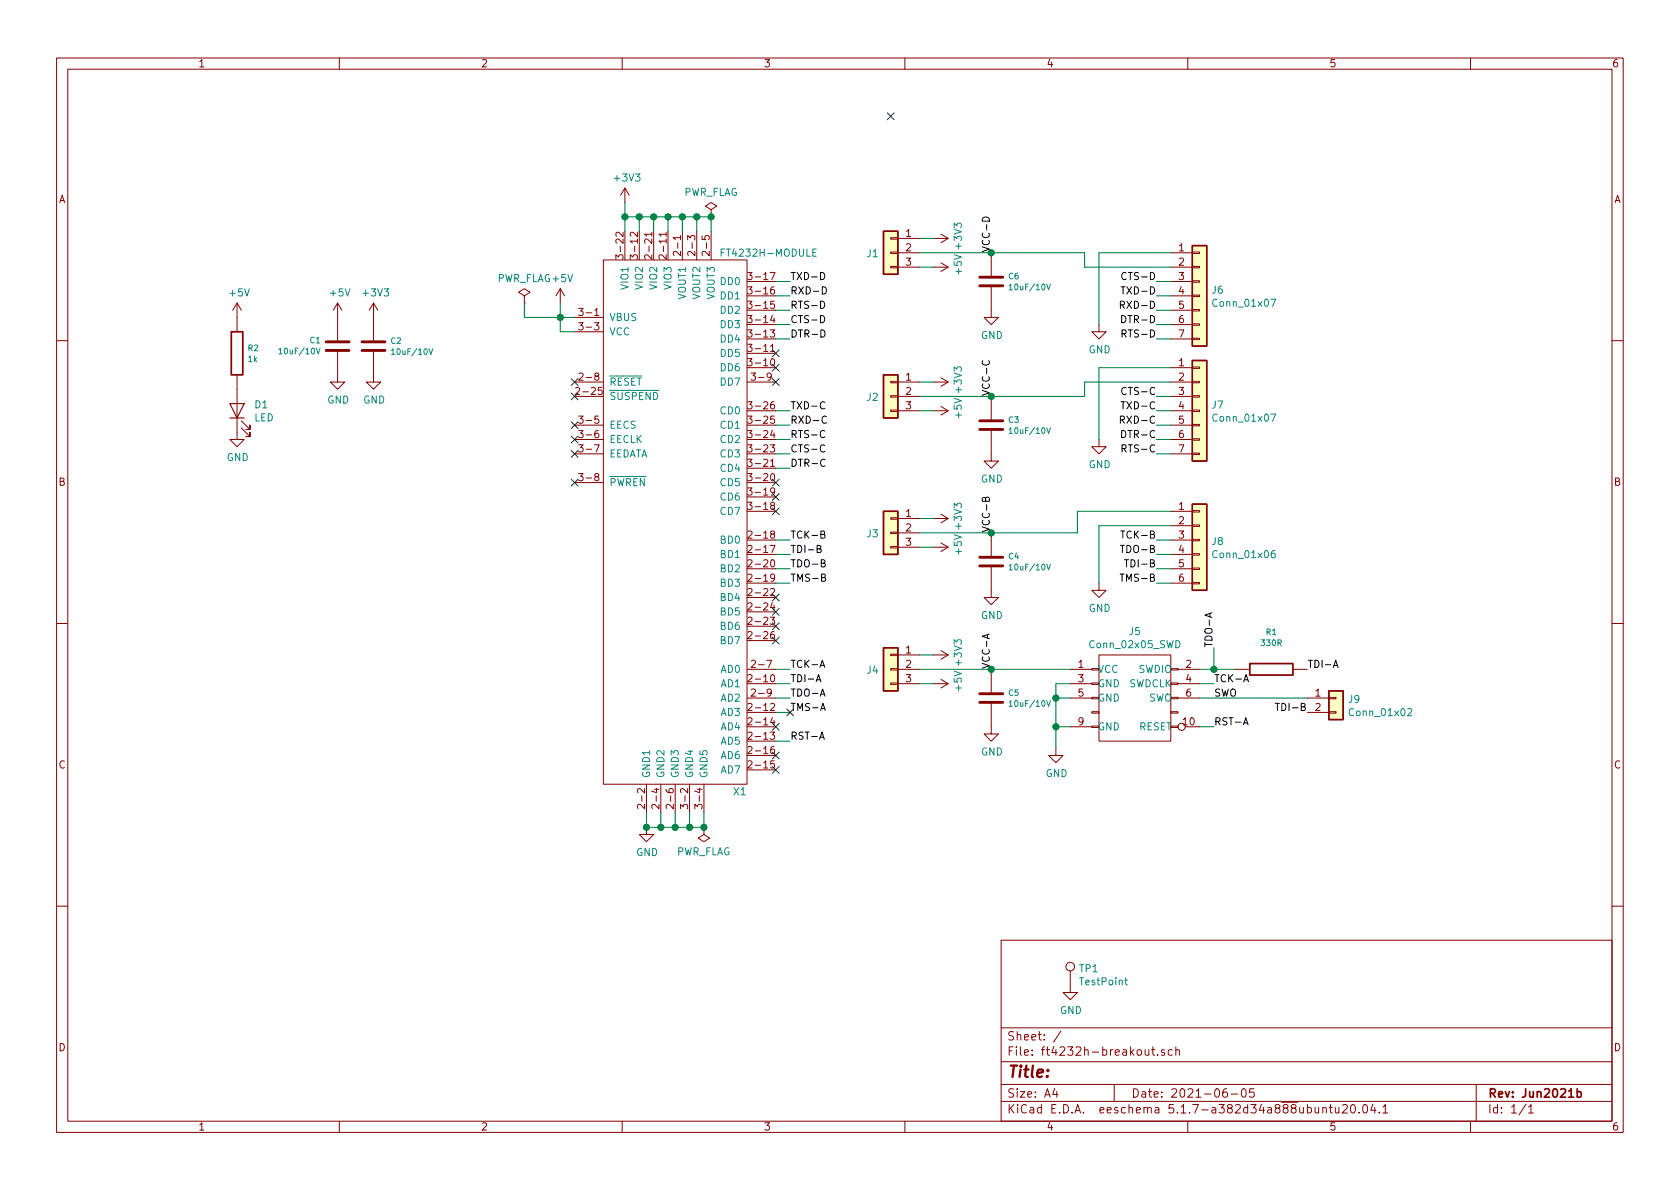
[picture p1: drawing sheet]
EESchema Schematic File Version 4
EELAYER 30 0
EELAYER END
$Descr A4 11693 8268
encoding utf-8
Sheet 1 1
Title ""
Date "2021-06-05"
Rev "Jun2021b"
Comp ""
Comment1 ""
Comment2 ""
Comment3 ""
Comment4 ""
$EndDescr
$Comp
L tom-modules:FT4232H-MODULE X1
U 1 1
P 4700 3650
F 0 "X1" H 5150 1800 50  0000 C CNN
F 1 "FT4232H-MODULE" H 5350 5550 50  0000 C CNN
F 2 "tom-modules:FT4232H-MODULE" H 4700 3650 50  0001 C CNN
F 3 "" H 4700 3650 50  0001 C CNN
	1    4700 3650
	1    0    0    -1  
$EndComp
NoConn ~ 4000 2650
NoConn ~ 4000 2750
NoConn ~ 4000 2950
NoConn ~ 4000 3050
NoConn ~ 4000 3150
NoConn ~ 4000 3350
Wire Wire Line
	4000 2200 3900 2200
Wire Wire Line
	3900 2200 3900 2300
Wire Wire Line
	3900 2300 4000 2300
$Comp
L power:+5V #PWR0101
U 1 1
P 3900 2100
F 0 "#PWR0101" H 3900 1950 50  0001 C CNN
F 1 "+5V" H 3915 2273 50  0000 C CNN
F 2 "" H 3900 2100 50  0001 C CNN
F 3 "" H 3900 2100 50  0001 C CNN
	1    3900 2100
	1    0    0    -1  
$EndComp
Wire Wire Line
	3900 2100 3900 2200
Connection ~ 3900 2200
Wire Wire Line
	4350 1600 4350 1500
Wire Wire Line
	4350 1500 4450 1500
Wire Wire Line
	4950 1500 4950 1600
Wire Wire Line
	4850 1600 4850 1500
Connection ~ 4850 1500
Wire Wire Line
	4850 1500 4950 1500
Wire Wire Line
	4750 1600 4750 1500
Connection ~ 4750 1500
Wire Wire Line
	4750 1500 4850 1500
Wire Wire Line
	4650 1600 4650 1500
Connection ~ 4650 1500
Wire Wire Line
	4650 1500 4750 1500
Wire Wire Line
	4550 1600 4550 1500
Connection ~ 4550 1500
Wire Wire Line
	4550 1500 4650 1500
Wire Wire Line
	4450 1600 4450 1500
Connection ~ 4450 1500
Wire Wire Line
	4450 1500 4550 1500
$Comp
L power:+3V3 #PWR0102
U 1 1
P 4350 1400
F 0 "#PWR0102" H 4350 1250 50  0001 C CNN
F 1 "+3V3" H 4365 1573 50  0000 C CNN
F 2 "" H 4350 1400 50  0001 C CNN
F 3 "" H 4350 1400 50  0001 C CNN
	1    4350 1400
	1    0    0    -1  
$EndComp
Wire Wire Line
	4350 1400 4350 1500
Connection ~ 4350 1500
$Comp
L power:GND #PWR0103
U 1 1
P 4500 5750
F 0 "#PWR0103" H 4500 5500 50  0001 C CNN
F 1 "GND" H 4505 5577 50  0000 C CNN
F 2 "" H 4500 5750 50  0001 C CNN
F 3 "" H 4500 5750 50  0001 C CNN
	1    4500 5750
	1    0    0    -1  
$EndComp
Wire Wire Line
	4500 5650 4500 5750
Wire Wire Line
	4900 5650 4900 5750
Connection ~ 4500 5750
Wire Wire Line
	4600 5650 4600 5750
Connection ~ 4600 5750
Wire Wire Line
	4600 5750 4500 5750
Wire Wire Line
	4700 5650 4700 5750
Connection ~ 4700 5750
Wire Wire Line
	4700 5750 4600 5750
Wire Wire Line
	4900 5750 4800 5750
Wire Wire Line
	4800 5650 4800 5750
Connection ~ 4800 5750
Wire Wire Line
	4800 5750 4700 5750
Text Label 5500 2850 0    50   ~ 0
TXD-C
Text Label 5500 2950 0    50   ~ 0
RXD-C
Text Label 5500 3050 0    50   ~ 0
RTS-C
Text Label 5500 3150 0    50   ~ 0
CTS-C
Text Label 5500 3250 0    50   ~ 0
DTR-C
Wire Wire Line
	5400 2850 5500 2850
Wire Wire Line
	5500 2950 5400 2950
Wire Wire Line
	5400 3050 5500 3050
Wire Wire Line
	5500 3150 5400 3150
Wire Wire Line
	5400 3250 5500 3250
Text Label 5500 3750 0    50   ~ 0
TCK-B
Text Label 5500 3850 0    50   ~ 0
TDI-B
Text Label 5500 3950 0    50   ~ 0
TDO-B
Text Label 5500 4050 0    50   ~ 0
TMS-B
Wire Wire Line
	5400 3750 5500 3750
Wire Wire Line
	5500 3850 5400 3850
Wire Wire Line
	5400 3950 5500 3950
Wire Wire Line
	5500 4050 5400 4050
Text Label 5500 1950 0    50   ~ 0
TXD-D
Text Label 5500 2050 0    50   ~ 0
RXD-D
Text Label 5500 2150 0    50   ~ 0
RTS-D
Text Label 5500 2350 0    50   ~ 0
DTR-D
Wire Wire Line
	5400 1950 5500 1950
Wire Wire Line
	5500 2050 5400 2050
Wire Wire Line
	5400 2150 5500 2150
Wire Wire Line
	5500 2250 5400 2250
Wire Wire Line
	5400 2350 5500 2350
Text Label 5500 2250 0    50   ~ 0
CTS-D
Text Label 5500 4650 0    50   ~ 0
TCK-A
Text Label 5500 4750 0    50   ~ 0
TDI-A
Text Label 5500 4850 0    50   ~ 0
TDO-A
Text Label 5500 4950 0    50   ~ 0
TMS-A
Wire Wire Line
	5400 4650 5500 4650
Wire Wire Line
	5500 4750 5400 4750
Wire Wire Line
	5400 4850 5500 4850
Wire Wire Line
	5500 4950 5400 4950
$Comp
L ft4232h-breakout:Conn_02x05_SWD J5
U 1 1
P 7900 4850
F 0 "J5" H 7900 5315 50  0000 C CNN
F 1 "Conn_02x05_SWD" H 7900 5224 50  0000 C CNN
F 2 "tom-connectors:PinHeader_2x05_P1.27mm_Vertical_SMD" H 7650 4850 50  0001 C CNN
F 3 "~" H 7650 4850 50  0001 C CNN
	1    7900 4850
	1    0    0    -1  
$EndComp
Text Label 6900 4650 1    50   ~ 0
VCC-A
Wire Wire Line
	7450 4750 7350 4750
Wire Wire Line
	7450 5050 7350 5050
Connection ~ 7350 5050
Wire Wire Line
	7350 5050 7350 5200
Wire Wire Line
	7350 4750 7350 4850
Wire Wire Line
	7450 4850 7350 4850
Connection ~ 7350 4850
Wire Wire Line
	7350 4850 7350 5050
$Comp
L power:GND #PWR0104
U 1 1
P 7350 5200
F 0 "#PWR0104" H 7350 4950 50  0001 C CNN
F 1 "GND" H 7355 5027 50  0000 C CNN
F 2 "" H 7350 5200 50  0001 C CNN
F 3 "" H 7350 5200 50  0001 C CNN
	1    7350 5200
	1    0    0    -1  
$EndComp
Text Label 8450 4750 0    50   ~ 0
TCK-A
Text Label 8450 4500 1    50   ~ 0
TDO-A
Text Label 5500 5150 0    50   ~ 0
RST-A
Wire Wire Line
	5400 5150 5500 5150
Text Label 8450 5050 0    50   ~ 0
RST-A
Wire Wire Line
	8350 4750 8450 4750
Wire Wire Line
	8350 5050 8450 5050
Wire Wire Line
	8350 4650 8450 4650
Text Label 9100 4650 0    50   ~ 0
TDI-A
$Comp
L ft4232h-breakout:Conn_01x07 J6
U 1 1
P 8350 2050
F 0 "J6" H 8430 2092 50  0000 L CNN
F 1 "Conn_01x07" H 8430 2001 50  0000 L CNN
F 2 "tom-connectors:PinHeader_1x07_P2.54mm_Horizontal" H 8350 2050 50  0001 C CNN
F 3 "~" H 8350 2050 50  0001 C CNN
	1    8350 2050
	1    0    0    -1  
$EndComp
$Comp
L ft4232h-breakout:Conn_01x07 J7
U 1 1
P 8350 2850
F 0 "J7" H 8430 2892 50  0000 L CNN
F 1 "Conn_01x07" H 8430 2801 50  0000 L CNN
F 2 "tom-connectors:PinHeader_1x07_P2.54mm_Horizontal" H 8350 2850 50  0001 C CNN
F 3 "~" H 8350 2850 50  0001 C CNN
	1    8350 2850
	1    0    0    -1  
$EndComp
Text Label 8050 2350 2    50   ~ 0
RTS-D
Text Label 8050 2250 2    50   ~ 0
DTR-D
Text Label 8050 2150 2    50   ~ 0
RXD-D
Text Label 8050 2050 2    50   ~ 0
TXD-D
Text Label 8050 1950 2    50   ~ 0
CTS-D
$Comp
L power:GND #PWR0105
U 1 1
P 7650 2250
F 0 "#PWR0105" H 7650 2000 50  0001 C CNN
F 1 "GND" H 7655 2077 50  0000 C CNN
F 2 "" H 7650 2250 50  0001 C CNN
F 3 "" H 7650 2250 50  0001 C CNN
	1    7650 2250
	1    0    0    -1  
$EndComp
Wire Wire Line
	8150 1950 8050 1950
Wire Wire Line
	8050 2050 8150 2050
Wire Wire Line
	8150 2150 8050 2150
Wire Wire Line
	8050 2250 8150 2250
Wire Wire Line
	8150 2350 8050 2350
Text Label 8050 3150 2    50   ~ 0
RTS-C
Text Label 8050 3050 2    50   ~ 0
DTR-C
Text Label 8050 2950 2    50   ~ 0
RXD-C
Text Label 8050 2850 2    50   ~ 0
TXD-C
Text Label 8050 2750 2    50   ~ 0
CTS-C
$Comp
L power:GND #PWR0106
U 1 1
P 7650 4050
F 0 "#PWR0106" H 7650 3800 50  0001 C CNN
F 1 "GND" H 7655 3877 50  0000 C CNN
F 2 "" H 7650 4050 50  0001 C CNN
F 3 "" H 7650 4050 50  0001 C CNN
	1    7650 4050
	1    0    0    -1  
$EndComp
Wire Wire Line
	8150 2750 8050 2750
Wire Wire Line
	8050 2850 8150 2850
Wire Wire Line
	8150 2950 8050 2950
Wire Wire Line
	8050 3050 8150 3050
Wire Wire Line
	8150 3150 8050 3150
Wire Wire Line
	8150 1750 7650 1750
Wire Wire Line
	7650 1750 7650 2250
NoConn ~ 5400 2450
NoConn ~ 5400 2550
NoConn ~ 5400 2650
NoConn ~ 5400 3350
NoConn ~ 5400 3450
NoConn ~ 5400 3550
NoConn ~ 5400 4150
NoConn ~ 5400 4250
NoConn ~ 5400 4350
NoConn ~ 5400 4450
$Comp
L ft4232h-breakout:Conn_01x06 J8
U 1 1
P 8350 3750
F 0 "J8" H 8430 3742 50  0000 L CNN
F 1 "Conn_01x06" H 8430 3651 50  0000 L CNN
F 2 "tom-connectors:PinHeader_1x06_P2.54mm_Horizontal" H 8350 3750 50  0001 C CNN
F 3 "~" H 8350 3750 50  0001 C CNN
	1    8350 3750
	1    0    0    -1  
$EndComp
Wire Wire Line
	8150 3650 7650 3650
Wire Wire Line
	7650 3650 7650 4050
Text Label 8050 3750 2    50   ~ 0
TCK-B
Text Label 8050 3850 2    50   ~ 0
TDO-B
Text Label 8050 3950 2    50   ~ 0
TDI-B
Text Label 8050 4050 2    50   ~ 0
TMS-B
Wire Wire Line
	8050 3750 8150 3750
Wire Wire Line
	8150 3850 8050 3850
Wire Wire Line
	8050 3950 8150 3950
Wire Wire Line
	8150 4050 8050 4050
NoConn ~ 5400 5050
NoConn ~ 5400 5250
NoConn ~ 5400 5350
$Comp
L ft4232h-breakout:C C6
U 1 1
P 6900 1950
F 0 "C6" H 7015 1988 40  0000 L CNN
F 1 "10uF/10V" H 7015 1912 40  0000 L CNN
F 2 "tom-passives:C_0805_2012Metric" H 6938 1800 30  0001 C CNN
F 3 "" H 6900 1950 60  0001 C CNN
F 4 "DNP" H 7015 1874 40  0001 L CNN "LCSC"
	1    6900 1950
	1    0    0    -1  
$EndComp
Text Label 6900 1750 1    50   ~ 0
VCC-D
$Comp
L power:GND #PWR0107
U 1 1
P 6900 2150
F 0 "#PWR0107" H 6900 1900 50  0001 C CNN
F 1 "GND" H 6905 1977 50  0000 C CNN
F 2 "" H 6900 2150 50  0001 C CNN
F 3 "" H 6900 2150 50  0001 C CNN
	1    6900 2150
	1    0    0    -1  
$EndComp
$Comp
L ft4232h-breakout:C C3
U 1 1
P 6900 2950
F 0 "C3" H 7015 2988 40  0000 L CNN
F 1 "10uF/10V" H 7015 2912 40  0000 L CNN
F 2 "tom-passives:C_0805_2012Metric" H 6938 2800 30  0001 C CNN
F 3 "" H 6900 2950 60  0001 C CNN
F 4 "DNP" H 7015 2874 40  0001 L CNN "LCSC"
	1    6900 2950
	1    0    0    -1  
$EndComp
$Comp
L power:GND #PWR0108
U 1 1
P 6900 3150
F 0 "#PWR0108" H 6900 2900 50  0001 C CNN
F 1 "GND" H 6905 2977 50  0000 C CNN
F 2 "" H 6900 3150 50  0001 C CNN
F 3 "" H 6900 3150 50  0001 C CNN
	1    6900 3150
	1    0    0    -1  
$EndComp
$Comp
L ft4232h-breakout:C C4
U 1 1
P 6900 3900
F 0 "C4" H 7015 3938 40  0000 L CNN
F 1 "10uF/10V" H 7015 3862 40  0000 L CNN
F 2 "tom-passives:C_0805_2012Metric" H 6938 3750 30  0001 C CNN
F 3 "" H 6900 3900 60  0001 C CNN
F 4 "DNP" H 7015 3824 40  0001 L CNN "LCSC"
	1    6900 3900
	1    0    0    -1  
$EndComp
$Comp
L power:GND #PWR0109
U 1 1
P 6900 4100
F 0 "#PWR0109" H 6900 3850 50  0001 C CNN
F 1 "GND" H 6905 3927 50  0000 C CNN
F 2 "" H 6900 4100 50  0001 C CNN
F 3 "" H 6900 4100 50  0001 C CNN
	1    6900 4100
	1    0    0    -1  
$EndComp
$Comp
L ft4232h-breakout:C C5
U 1 1
P 6900 4850
F 0 "C5" H 7015 4888 40  0000 L CNN
F 1 "10uF/10V" H 7015 4812 40  0000 L CNN
F 2 "tom-passives:C_0805_2012Metric" H 6938 4700 30  0001 C CNN
F 3 "" H 6900 4850 60  0001 C CNN
F 4 "DNP" H 7015 4774 40  0001 L CNN "LCSC"
	1    6900 4850
	1    0    0    -1  
$EndComp
$Comp
L power:GND #PWR0110
U 1 1
P 6900 5050
F 0 "#PWR0110" H 6900 4800 50  0001 C CNN
F 1 "GND" H 6905 4877 50  0000 C CNN
F 2 "" H 6900 5050 50  0001 C CNN
F 3 "" H 6900 5050 50  0001 C CNN
	1    6900 5050
	1    0    0    -1  
$EndComp
$Comp
L power:GND #PWR0111
U 1 1
P 7650 3050
F 0 "#PWR0111" H 7650 2800 50  0001 C CNN
F 1 "GND" H 7655 2877 50  0000 C CNN
F 2 "" H 7650 3050 50  0001 C CNN
F 3 "" H 7650 3050 50  0001 C CNN
	1    7650 3050
	1    0    0    -1  
$EndComp
Wire Wire Line
	8150 2550 7650 2550
Wire Wire Line
	7650 2550 7650 3050
Text Label 6900 2750 1    50   ~ 0
VCC-C
Text Label 6900 3700 1    50   ~ 0
VCC-B
$Comp
L ft4232h-breakout:Conn_01x03 J1
U 1 1
P 6200 1750
F 0 "J1" H 6280 1746 50  0000 L CNN
F 1 "Conn_01x03" H 6280 1701 50  0001 L CNN
F 2 "tom-connectors:PinHeader_1x03_P2.54mm_Vertical" H 6200 1750 50  0001 C CNN
F 3 "~" H 6200 1750 50  0001 C CNN
	1    6200 1750
	-1   0    0    -1  
$EndComp
$Comp
L power:+3V3 #PWR0112
U 1 1
P 6500 1650
F 0 "#PWR0112" H 6500 1500 50  0001 C CNN
F 1 "+3V3" H 6515 1823 50  0000 C CNN
F 2 "" H 6500 1650 50  0001 C CNN
F 3 "" H 6500 1650 50  0001 C CNN
	1    6500 1650
	0    1    -1   0   
$EndComp
$Comp
L power:+5V #PWR0113
U 1 1
P 6500 1850
F 0 "#PWR0113" H 6500 1700 50  0001 C CNN
F 1 "+5V" H 6515 2023 50  0000 C CNN
F 2 "" H 6500 1850 50  0001 C CNN
F 3 "" H 6500 1850 50  0001 C CNN
	1    6500 1850
	0    1    -1   0   
$EndComp
Wire Wire Line
	6500 1650 6400 1650
Wire Wire Line
	6400 1850 6500 1850
$Comp
L ft4232h-breakout:Conn_01x03 J2
U 1 1
P 6200 2750
F 0 "J2" H 6280 2746 50  0000 L CNN
F 1 "Conn_01x03" H 6280 2701 50  0001 L CNN
F 2 "tom-connectors:PinHeader_1x03_P2.54mm_Vertical" H 6200 2750 50  0001 C CNN
F 3 "~" H 6200 2750 50  0001 C CNN
	1    6200 2750
	-1   0    0    -1  
$EndComp
$Comp
L power:+3V3 #PWR0114
U 1 1
P 6500 2650
F 0 "#PWR0114" H 6500 2500 50  0001 C CNN
F 1 "+3V3" H 6515 2823 50  0000 C CNN
F 2 "" H 6500 2650 50  0001 C CNN
F 3 "" H 6500 2650 50  0001 C CNN
	1    6500 2650
	0    1    -1   0   
$EndComp
$Comp
L power:+5V #PWR0115
U 1 1
P 6500 2850
F 0 "#PWR0115" H 6500 2700 50  0001 C CNN
F 1 "+5V" H 6515 3023 50  0000 C CNN
F 2 "" H 6500 2850 50  0001 C CNN
F 3 "" H 6500 2850 50  0001 C CNN
	1    6500 2850
	0    1    -1   0   
$EndComp
Wire Wire Line
	6500 2650 6400 2650
Wire Wire Line
	6400 2850 6500 2850
$Comp
L ft4232h-breakout:Conn_01x03 J3
U 1 1
P 6200 3700
F 0 "J3" H 6280 3696 50  0000 L CNN
F 1 "Conn_01x03" H 6280 3651 50  0001 L CNN
F 2 "tom-connectors:PinHeader_1x03_P2.54mm_Vertical" H 6200 3700 50  0001 C CNN
F 3 "~" H 6200 3700 50  0001 C CNN
	1    6200 3700
	-1   0    0    -1  
$EndComp
$Comp
L power:+3V3 #PWR0116
U 1 1
P 6500 3600
F 0 "#PWR0116" H 6500 3450 50  0001 C CNN
F 1 "+3V3" H 6515 3773 50  0000 C CNN
F 2 "" H 6500 3600 50  0001 C CNN
F 3 "" H 6500 3600 50  0001 C CNN
	1    6500 3600
	0    1    -1   0   
$EndComp
$Comp
L power:+5V #PWR0117
U 1 1
P 6500 3800
F 0 "#PWR0117" H 6500 3650 50  0001 C CNN
F 1 "+5V" H 6515 3973 50  0000 C CNN
F 2 "" H 6500 3800 50  0001 C CNN
F 3 "" H 6500 3800 50  0001 C CNN
	1    6500 3800
	0    1    -1   0   
$EndComp
Wire Wire Line
	6500 3600 6400 3600
Wire Wire Line
	6400 3800 6500 3800
$Comp
L ft4232h-breakout:Conn_01x03 J4
U 1 1
P 6200 4650
F 0 "J4" H 6280 4646 50  0000 L CNN
F 1 "Conn_01x03" H 6280 4601 50  0001 L CNN
F 2 "tom-connectors:PinHeader_1x03_P2.54mm_Vertical" H 6200 4650 50  0001 C CNN
F 3 "~" H 6200 4650 50  0001 C CNN
	1    6200 4650
	-1   0    0    -1  
$EndComp
$Comp
L power:+3V3 #PWR0118
U 1 1
P 6500 4550
F 0 "#PWR0118" H 6500 4400 50  0001 C CNN
F 1 "+3V3" H 6515 4723 50  0000 C CNN
F 2 "" H 6500 4550 50  0001 C CNN
F 3 "" H 6500 4550 50  0001 C CNN
	1    6500 4550
	0    1    -1   0   
$EndComp
$Comp
L power:+5V #PWR0119
U 1 1
P 6500 4750
F 0 "#PWR0119" H 6500 4600 50  0001 C CNN
F 1 "+5V" H 6515 4923 50  0000 C CNN
F 2 "" H 6500 4750 50  0001 C CNN
F 3 "" H 6500 4750 50  0001 C CNN
	1    6500 4750
	0    1    -1   0   
$EndComp
Wire Wire Line
	6500 4550 6400 4550
Wire Wire Line
	6400 4750 6500 4750
Wire Wire Line
	6400 4650 6900 4650
Wire Wire Line
	6900 4650 7450 4650
Connection ~ 6900 4650
Wire Wire Line
	6400 3700 6900 3700
Wire Wire Line
	6900 3700 7500 3700
Wire Wire Line
	7500 3700 7500 3550
Wire Wire Line
	7500 3550 8150 3550
Connection ~ 6900 3700
Wire Wire Line
	6400 2750 6900 2750
Wire Wire Line
	7550 2650 7550 2750
Wire Wire Line
	7550 2750 6900 2750
Wire Wire Line
	7550 2650 8150 2650
Connection ~ 6900 2750
Wire Wire Line
	6400 1750 6900 1750
Wire Wire Line
	6900 1750 7550 1750
Wire Wire Line
	7550 1750 7550 1850
Wire Wire Line
	7550 1850 8150 1850
Connection ~ 6900 1750
$Comp
L ft4232h-breakout:C C2
U 1 1
P 2600 2400
F 0 "C2" H 2715 2438 40  0000 L CNN
F 1 "10uF/10V" H 2715 2362 40  0000 L CNN
F 2 "tom-passives:C_0805_2012Metric" H 2638 2250 30  0001 C CNN
F 3 "" H 2600 2400 60  0001 C CNN
F 4 "DNP" H 2715 2324 40  0001 L CNN "LCSC"
	1    2600 2400
	1    0    0    -1  
$EndComp
$Comp
L ft4232h-breakout:C C1
U 1 1
P 2350 2400
F 0 "C1" H 2236 2362 40  0000 R CNN
F 1 "10uF/10V" H 2236 2438 40  0000 R CNN
F 2 "tom-passives:C_0805_2012Metric" H 2388 2250 30  0001 C CNN
F 3 "" H 2350 2400 60  0001 C CNN
F 4 "DNP" H 2465 2324 40  0001 L CNN "LCSC"
	1    2350 2400
	1    0    0    1   
$EndComp
$Comp
L power:+5V #PWR0120
U 1 1
P 2350 2200
F 0 "#PWR0120" H 2350 2050 50  0001 C CNN
F 1 "+5V" H 2365 2373 50  0000 C CNN
F 2 "" H 2350 2200 50  0001 C CNN
F 3 "" H 2350 2200 50  0001 C CNN
	1    2350 2200
	1    0    0    -1  
$EndComp
$Comp
L power:+3V3 #PWR0121
U 1 1
P 2600 2200
F 0 "#PWR0121" H 2600 2050 50  0001 C CNN
F 1 "+3V3" H 2615 2373 50  0000 C CNN
F 2 "" H 2600 2200 50  0001 C CNN
F 3 "" H 2600 2200 50  0001 C CNN
	1    2600 2200
	1    0    0    -1  
$EndComp
$Comp
L power:GND #PWR0122
U 1 1
P 2350 2600
F 0 "#PWR0122" H 2350 2350 50  0001 C CNN
F 1 "GND" H 2355 2427 50  0000 C CNN
F 2 "" H 2350 2600 50  0001 C CNN
F 3 "" H 2350 2600 50  0001 C CNN
	1    2350 2600
	1    0    0    -1  
$EndComp
$Comp
L power:GND #PWR0123
U 1 1
P 2600 2600
F 0 "#PWR0123" H 2600 2350 50  0001 C CNN
F 1 "GND" H 2605 2427 50  0000 C CNN
F 2 "" H 2600 2600 50  0001 C CNN
F 3 "" H 2600 2600 50  0001 C CNN
	1    2600 2600
	1    0    0    -1  
$EndComp
Wire Wire Line
	8450 4500 8450 4650
Connection ~ 8450 4650
Wire Wire Line
	8450 4650 8600 4650
$Comp
L ft4232h-breakout:R R1
U 1 1
P 8850 4650
F 0 "R1" V 8589 4650 40  0000 C CNN
F 1 "330R" V 8665 4650 40  0000 C CNN
F 2 "tom-passives:R_0805_2012Metric" V 8780 4650 30  0001 C CNN
F 3 "" H 8850 4650 30  0001 C CNN
F 4 "DNP" V 8741 4650 40  0001 C CNN "LCSC"
	1    8850 4650
	0    1    1    0   
$EndComp
$Comp
L tom-connectors:Conn_01x02 J9
U 1 1
P 9300 4850
F 0 "J9" H 9380 4842 50  0000 L CNN
F 1 "Conn_01x02" H 9380 4751 50  0000 L CNN
F 2 "tom-connectors:PinHeader_1x02_P2.54mm_Vertical" H 9300 4850 50  0001 C CNN
F 3 "~" H 9300 4850 50  0001 C CNN
	1    9300 4850
	1    0    0    -1  
$EndComp
Wire Wire Line
	8350 4850 9100 4850
Text Label 9100 4950 2    50   ~ 0
TDI-B
Text Label 8450 4850 0    50   ~ 0
SWO
$Comp
L tom-mechanical:TestPoint TP1
U 1 1
P 7450 6850
F 0 "TP1" H 7508 6968 50  0000 L CNN
F 1 "TestPoint" H 7508 6877 50  0000 L CNN
F 2 "tom-mechanical:STUD_SOLDER_SMTSO_M3" H 7650 6850 50  0001 C CNN
F 3 "~" H 7650 6850 50  0001 C CNN
	1    7450 6850
	1    0    0    -1  
$EndComp
NoConn ~ 6200 800 
NoConn ~ 5500 4950
$Comp
L power:PWR_FLAG #FLG0101
U 1 1
P 4950 1500
F 0 "#FLG0101" H 4950 1575 50  0001 C CNN
F 1 "PWR_FLAG" H 4950 1673 50  0000 C CNN
F 2 "" H 4950 1500 50  0001 C CNN
F 3 "~" H 4950 1500 50  0001 C CNN
	1    4950 1500
	1    0    0    -1  
$EndComp
Connection ~ 4950 1500
$Comp
L power:PWR_FLAG #FLG0102
U 1 1
P 4900 5750
F 0 "#FLG0102" H 4900 5825 50  0001 C CNN
F 1 "PWR_FLAG" H 4900 5923 50  0000 C CNN
F 2 "" H 4900 5750 50  0001 C CNN
F 3 "~" H 4900 5750 50  0001 C CNN
	1    4900 5750
	-1   0    0    1   
$EndComp
Connection ~ 4900 5750
$Comp
L power:PWR_FLAG #FLG0103
U 1 1
P 3650 2100
F 0 "#FLG0103" H 3650 2175 50  0001 C CNN
F 1 "PWR_FLAG" H 3650 2273 50  0000 C CNN
F 2 "" H 3650 2100 50  0001 C CNN
F 3 "~" H 3650 2100 50  0001 C CNN
	1    3650 2100
	1    0    0    -1  
$EndComp
Wire Wire Line
	3650 2100 3650 2200
Wire Wire Line
	3650 2200 3900 2200
$Comp
L power:GND #PWR0124
U 1 1
P 7450 6850
F 0 "#PWR0124" H 7450 6600 50  0001 C CNN
F 1 "GND" H 7455 6677 50  0000 C CNN
F 2 "" H 7450 6850 50  0001 C CNN
F 3 "" H 7450 6850 50  0001 C CNN
	1    7450 6850
	1    0    0    -1  
$EndComp
$Comp
L tom-passives:R R2
U 1 1
P 1650 2450
F 0 "R2" H 1721 2488 40  0000 L CNN
F 1 "1k" H 1721 2412 40  0000 L CNN
F 2 "tom-passives:R_0805_2012Metric" V 1580 2450 30  0001 C CNN
F 3 "" H 1650 2450 30  0001 C CNN
F 4 "DNP" H 1721 2374 40  0001 L CNN "LCSC"
	1    1650 2450
	1    0    0    -1  
$EndComp
$Comp
L power:+5V #PWR0125
U 1 1
P 1650 2200
F 0 "#PWR0125" H 1650 2050 50  0001 C CNN
F 1 "+5V" H 1665 2373 50  0000 C CNN
F 2 "" H 1650 2200 50  0001 C CNN
F 3 "" H 1650 2200 50  0001 C CNN
	1    1650 2200
	1    0    0    -1  
$EndComp
$Comp
L tom-opto:LED D1
U 1 1
P 1650 2850
F 0 "D1" V 1689 2733 50  0000 R CNN
F 1 "LED" V 1598 2733 50  0000 R CNN
F 2 "tom-opto:LED_0805_2012Metric" H 1650 2850 50  0001 C CNN
F 3 "~" H 1650 2850 50  0001 C CNN
	1    1650 2850
	0    -1   -1   0   
$EndComp
$Comp
L power:GND #PWR0126
U 1 1
P 1650 3000
F 0 "#PWR0126" H 1650 2750 50  0001 C CNN
F 1 "GND" H 1655 2827 50  0000 C CNN
F 2 "" H 1650 3000 50  0001 C CNN
F 3 "" H 1650 3000 50  0001 C CNN
	1    1650 3000
	1    0    0    -1  
$EndComp
$EndSCHEMATC
